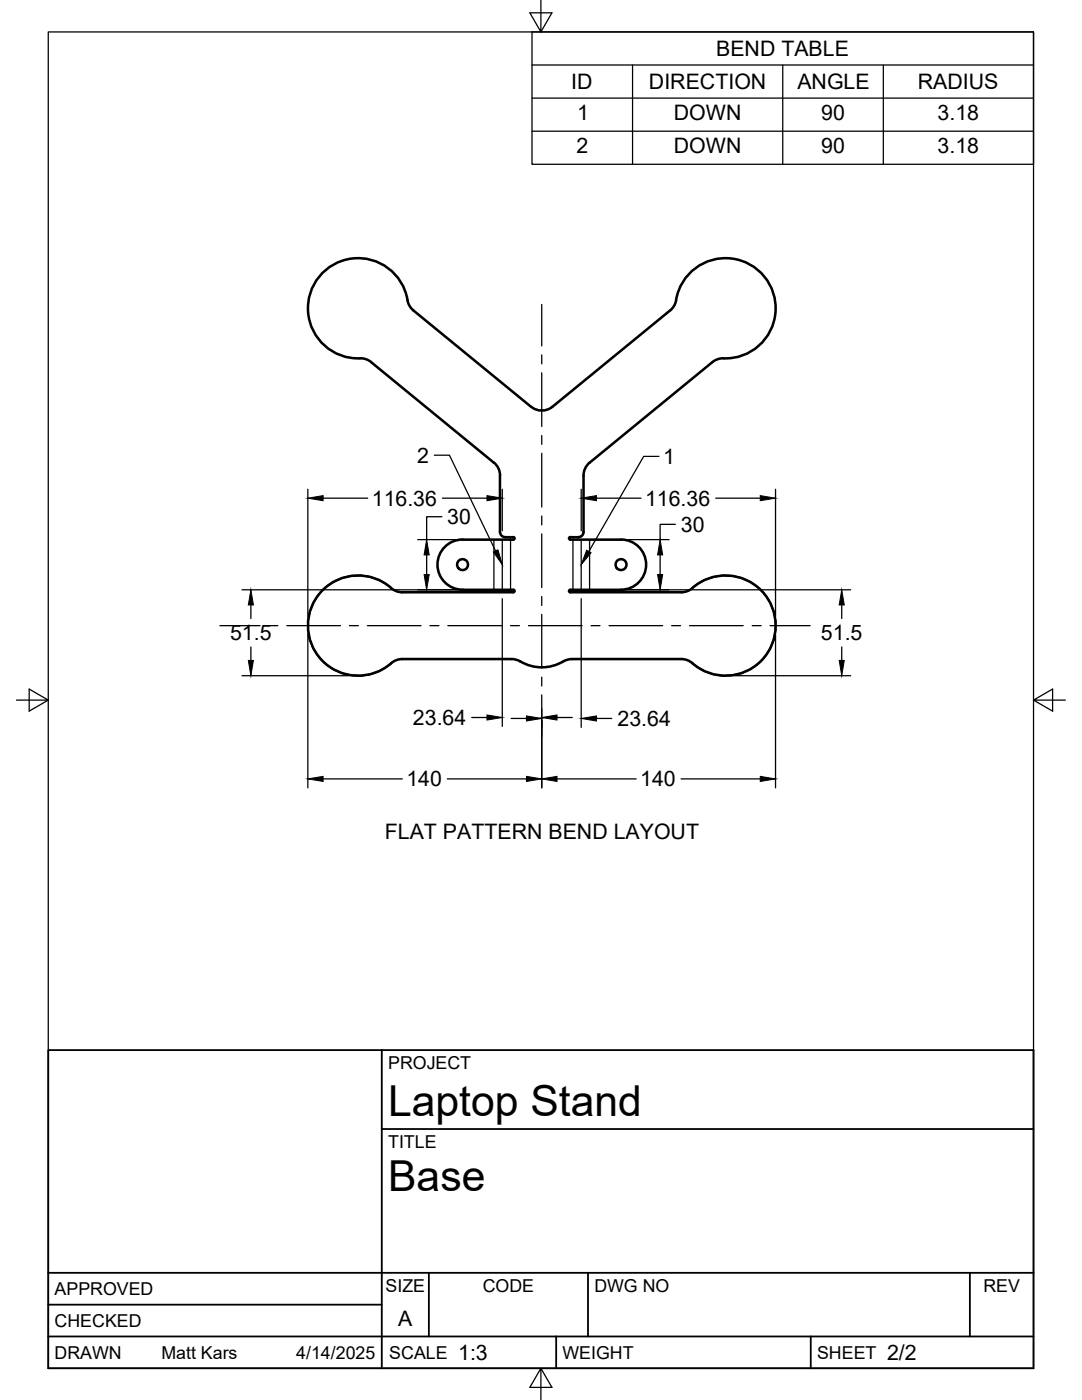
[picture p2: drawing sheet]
<svg xmlns="http://www.w3.org/2000/svg" width="216mm" height="279mm" viewBox="0 0 216 279" stroke-linecap="round" stroke-linejoin="round" font-family="sans-serif">
<!-- layer: Visible -->
<g fill="none" stroke="#000" stroke-width=".51">
<path d="M134.9 59.9a10 10 0 0 1 11.1-8.3 10 10 0 0 1 8.7 10.7 10 10 0 0 1-10.3 9.2M134.9 59.9l-.5 1.3-.7 .7M71.8 71.5l1 .1 1.2 .7M74 72.3l24.5 20M82.5 61.9l-.7-.7a5.7 5.7 0 0 1-.8-2.5 10 10 0 0 0-11.6-7 10 10 0 0 0-7.9 11 10 10 0 0 0 10.3 8.8M82.5 62l23.5 19.2M133.7 62l-23.5 19.2M142.2 72.3l-24.5 20-.9 1.2-.4 1.4M144.4 71.5l-1.4 .3-.8 .5M98.6 92.3l.9 1.2 .3 1.4M99.8 94.9v11.3a1.01 1.01 0 0 0 1 1l1.8 .1 .1 .1-.3 .3M106 81.2a3.3 3.3 0 0 0 4.2 0"/>
<path d="M116.4 94.9v11.3a1.01 1.01 0 0 1-1 1l-1.8 .1-.1 .1 .3 .3M78 117.4l.9 .5 1.3 .3h22.2l.3-.2-.3-.3h-10.1M78.1 117.4a10 10 0 0 0-14 .7 10 10 0 0 0 .4 13.9 10 10 0 0 0 13.9 .1l.9-.4 1-.2h21.8M92.3 107.7h10.1M92.3 107.7a5 5 0 0 0-5 5 5 5 0 0 0 5 5M113.8 107.7h10.1M123.9 117.7h-10.1l-.3 .3 .3 .2h22.2M123.9 107.7a5 5 0 0 1 5 5 5 5 0 0 1-5 5M138.2 117.4a10 10 0 0 1 13.8 .5 10 10 0 0 1 0 13.9 10 10 0 0 1-13.8 .6M138.2 117.4l-1.3 .7-.9 .1M102.1 131.5l1.1 .2a9 9 0 0 0 9.9 0l1-.2M114.1 131.5h21.9"/>
<path d="M136 131.5l.9 .2 1.3 .7"/>
<circle cx="92.3" cy="112.7" r="1.09"/>
<circle cx="123.9" cy="112.7" r="1.09"/>
</g>
<!-- layer: Bend Center -->
<path d="M100.2 107.7v10M116 107.7v10" fill="none" stroke="#000" stroke-width=".25"/>
<!-- layer: Visible Narrow -->
<path d="M98.6 107.7v10M101.9 107.7v10M114.3 107.7v10M117.6 107.7v10" fill="none" stroke="#000" stroke-width=".25"/>
<!-- layer: Border -->
<path d="M9.6 6.4h196.6v266.7h-196.6zM107.9 0v6.4l-2.2-3.8h4.4l-2.2 3.8M3.3 139.7h6.3l-3.8-2.2v4.4l3.8-2.2M206.2 139.7l3.8 2.2v-4.4l-3.8 2.2h6.4M107.9 273.1l2.2 3.8h-4.4l2.2-3.8v6.3" fill="none" stroke="#000" stroke-width=".25"/>
<!-- layer: Titleblock -->
<path d="M9.6 209.6h196.6v63.5h-196.6zM76.2 209.6v63.5M76.2 225.3h130M9.6 254h196.6M85.6 254v12.7M117.3 254v12.7M193.5 254v12.7M9.6 266.7h196.6M9.6 260.4h66.6M111 266.7v6.4M161.8 266.7v6.4" fill="none" stroke="#000" stroke-width=".36"/>
<!-- layer: Smart Centers -->
<g fill="none" stroke="#000" stroke-width=".25">
<path d="M108.1 60.7v8.3M108.1 70.8v1.8M108.1 74.4v10.7M108.1 86.9v1.8M108.1 90.5v10.7M108.1 103v1.8M108.1 106.6v10.7M108.1 119v1.8M43.9 124.9h8M53.7 124.9h1.7M57.2 124.9h10.7M69.7 124.9h1.8"/>
<path d="M73.3 124.9h10.7M85.8 124.9h1.8M89.4 124.9h10.7M101.9 124.9h1.8M105.5 124.9h10.7M108.1 122.6v10.7M108.1 135.1v1.8M108.1 138.7v8.3M117.9 124.9h1.8M121.5 124.9h10.7M134 124.9h1.8M137.6 124.9h10.7"/>
<path d="M150.1 124.9h1.8M153.6 124.9h8"/>
</g>
<!-- layer: Sketch2 -->
<path d="M78.1 117.4a10 10 0 0 0-13.9 .5 10 10 0 0 0 0 13.9 10 10 0 0 0 13.9 .6" fill="none" stroke="#000" stroke-width=".36"/>
<!-- layer: FD_Dimensions -->
<g fill="none" stroke="#000" stroke-width=".25">
<path d="M61.4 97.6v25.5M64.5 99.4h8.9M88.3 99.4h8.9M100.2 97.6v8.3M116 97.6v8.3M119 99.4h8.9M142.8 99.4h8.9M154.7 97.6v25.5M48.3 117.7h50.1M83.4 107.7h15M85.1 110.7v4M88.2 103.1h-3.1v4.6"/>
<path d="M100.2 119.5v25.5M116 119.5v25.7M117.8 107.7h15.7M117.8 117.7h51.9M131.7 110.7v4M134.8 104.6h-3.1v3.1M48.3 134.9h21.4M50.1 120.7v2.7M50.1 129.1v2.7M61.4 126.6v30.6M146.5 134.9h23.2M154.7 126.6v30.6"/>
<path d="M168 120.7v2.7M168 129.1v2.7M64.5 155.4h15.8M89.3 155.4h15.8M94.1 143.2h3.1M102 143.4h3.1M108.1 141.4v.1M108.1 141.6v15.6M111.1 155.4h15.8M111.1 143.2h3.1M119 143.4h3.1M135.9 155.4h15.8"/>
</g>
<g fill="#000" stroke="#000" stroke-width=".2">
<path d="M61.4 99.4l3.1-.5v1zM97.2 98.9l3 .5-3 .5zM116 99.4l3-.5v1zM151.7 98.9l3 .5-3 .5zM84.6 114.7h1l-.5 3zM85.1 107.7l.5 3h-1zM131.2 114.7h1l-.5 3zM131.7 107.7l.5 3h-1zM50.1 117.7l.5 3h-1zM49.6 131.8h1l-.5 3.1zM168 117.7l.5 3h-1.1zM167.4 131.8h1.1l-.5 3.1z"/>
<path d="M61.4 155.4l3.1-.5v1.1zM97.2 142.7l3 .5-3 .5zM105.1 154.9l3 .5-3 .6zM105.1 142.9l3 .5-3 .5zM108.1 143.2l3-.5v1zM108.1 155.4l3-.5v1.1zM116 143.4l3-.5v1zM151.7 154.9l3 .5-3 .6z"/>
</g>
<!-- layer: Sketch3 -->
<path d="M138.2 117.4a10 10 0 0 1 13.8 .5 10 10 0 0 1 0 13.9 10 10 0 0 1-13.8 .6" fill="none" stroke="#000" stroke-width=".36"/>
<!-- layer: Bend Tables -->
<path d="M106.2 6.4h100v26.4h-100zM106.2 13h100M106.2 19.6h100M126.2 13v19.8M156.2 13v19.8M176.3 13v19.8M106.2 26.2h100" fill="none" stroke="#000" stroke-width=".25"/>
<!-- layer: BendIds -->
<path d="M98.4 110.2l1-.5 .8 3zM117.1 109.8l.8 .5-1.9 2.4z" fill="#000" stroke="#000" stroke-width=".2"/>
<path d="M86.7 90.8h3l9.2 19.2M131.5 91.1h-3.1l-10.9 19" fill="none" stroke="#000" stroke-width=".25"/>
<g font-size="8.5">
<text x="77.4" y="222.8">Laptop Stand</text>
<text x="77.4" y="237.8">Base</text>
</g>
<g font-size="4.3">
<text x="142.9" y="11.2">BEND TABLE</text>
<text x="114" y="17.8">ID</text>
<text x="129.5" y="17.8">DIRECTION</text>
<text x="159.1" y="17.8">ANGLE</text>
<text x="183.1" y="17.8">RADIUS</text>
<text x="115.2" y="23.9">1</text>
<text x="134.5" y="24">DOWN</text>
<text x="163.9" y="23.9">90</text>
<text x="187.1" y="23.9">3.18</text>
<text x="115" y="30.5">2</text>
<text x="134.5" y="30.6">DOWN</text>
<text x="163.9" y="30.5">90</text>
<text x="187.1" y="30.5">3.18</text>
<text x="83.2" y="92.4">2</text>
<text x="132.3" y="92.6">1</text>
<text x="74.2" y="100.9">116.36</text>
<text x="128.7" y="100.9">116.36</text>
<text x="89.3" y="104.6">30</text>
<text x="135.9" y="106.2">30</text>
<text x="45.9" y="127.8">51.5</text>
<text x="163.8" y="127.8">51.5</text>
<text x="82.4" y="144.7">23.64</text>
<text x="123.2" y="144.9">23.64</text>
<text x="81.1" y="157">140</text>
<text x="127.7" y="157">140</text>
<text x="76.8" y="167.5">FLAT PATTERN BEND LAYOUT</text>
<text x="79.5" y="264.5">A</text>
<text x="91.4" y="271.4">1:3</text>
<text x="177" y="271.4">2/2</text>
</g>
<g font-size="3.5">
<text x="77.4" y="213.4">PROJECT</text>
<text x="77.4" y="229.1">TITLE</text>
<text x="76.9" y="257.8">SIZE</text>
<text x="96.3" y="257.8">CODE</text>
<text x="118.6" y="257.8">DWG NO</text>
<text x="196.2" y="257.8">REV</text>
<text x="10.9" y="258.5">APPROVED</text>
<text x="10.9" y="264.8">CHECKED</text>
<text x="10.9" y="271.2">DRAWN</text>
<text x="32.2" y="271.2">Matt Kars</text>
<text x="59.1" y="271.2">4/14/2025</text>
<text x="77.7" y="271.2">SCALE</text>
<text x="112.2" y="271.2">WEIGHT</text>
<text x="163" y="271.2">SHEET</text>
</g>
</svg>
